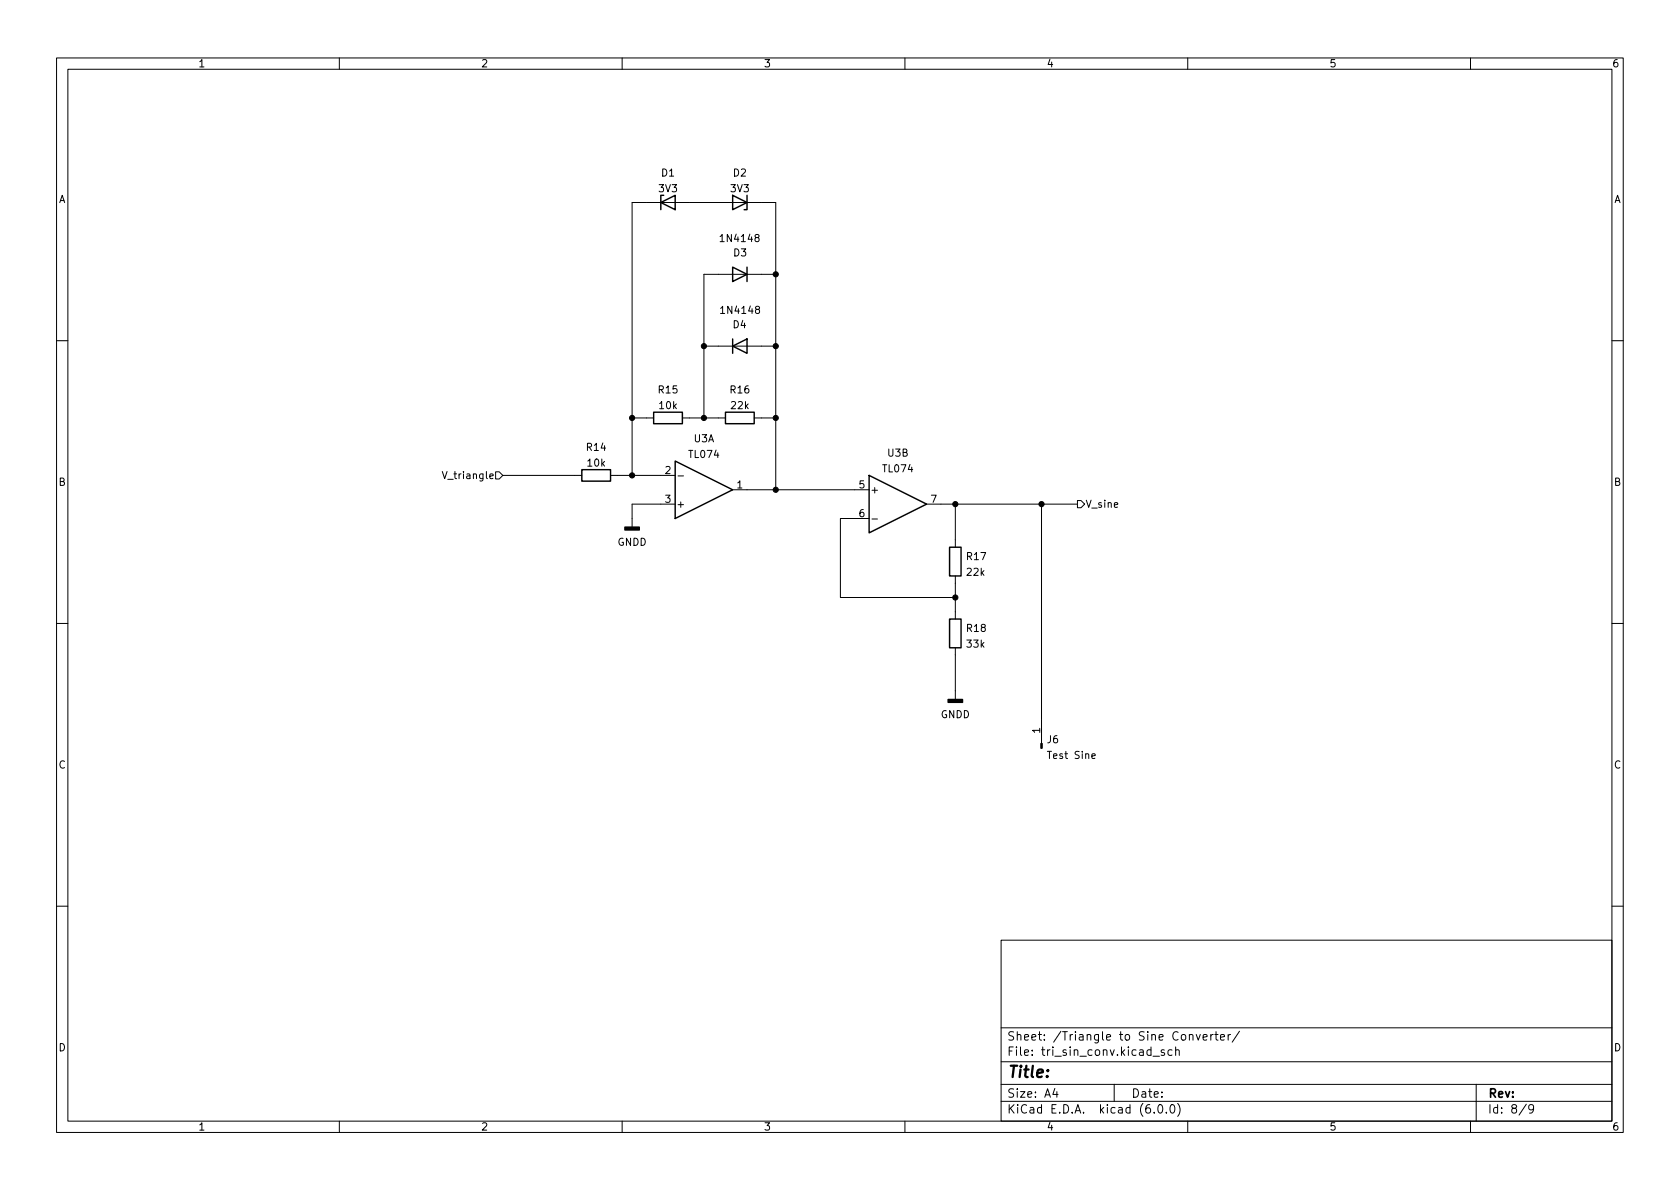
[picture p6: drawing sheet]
<svg xmlns="http://www.w3.org/2000/svg" width="297mm" height="210mm" viewBox="0 0 297 210" stroke-linecap="round" stroke-linejoin="round" font-family="sans-serif">
<g fill="none" stroke="#000" stroke-width=".18">
<path d="M10 10.2h277v190.1h-277zM12 12.2h273v186.1h-273zM60 10.2v2M110 10.2v2M160 10.2v2M210 10.2v2M260 10.2v2M137.2 48.5h-12.7v25.4M10 60.2h2M111.8 73.9h3.8M120.6 73.9h7.7M124.5 61.2h12.7"/>
<path d="M133.3 73.9h3.9M285 60.2h2M78.2 83.4l.4 1.2 .4-1.2M87.6 83.4h.7l.6 .7-.6 .6h-.7zM88.9 84.1h14M107.9 84.1h11.5M111.8 84.1v-48.3h25.4v50.8M119.4 89.1h-7.6v4.1M119.9 84.2h1M129.5 86.6h24.2M153.7 91.7h-5.1v14h20.3M154.2 91.8h.9"/>
<path d="M163.8 89.1h26.7M168.9 89.1v7.7M184.1 89.1v42.4M190.5 88.5h.6l.7 .6-.7 .7h-.6zM10 110.2h2M168.9 101.8v7.7M168.9 114.5v9.2M285 110.2h2M193.1 133.7l.6-.1-.1-.3h-.4l-.1 .2v.6h.5M10 160.2h2M177 166.3h108v32h-108zM285 160.2h2"/>
<path d="M60 198.3v2M110 198.3v2M160 198.3v2M177 194.8h108M177 191.8h108M177 187.8h108M177 181.8h108M186.5 192.5l-.4 1h1M186.9 193v1M197 191.8v3M203.9 186.8h1.1M204.1 196.7v.1"/>
<path d="M204.9 195.4l.2-.1a.81 .81 0 0 1 .6 .7 .81 .81 0 0 1-.3 .8h-.2a.81 .81 0 0 1-.6-.6 .81 .81 0 0 1 .3-.8zM205.9 185.7l-.4-.1-.2 .2 .1 .3 .5 .1v.4h-.6M206.2 196.7v.1M207.1 195.4l.1-.1a.81 .81 0 0 1 .6 .7 .81 .81 0 0 1-.3 .8h-.1a.81 .81 0 0 1-.6-.6 .81 .81 0 0 1 .3-.8zM207.2 185.7l-.4-.1-.3 .3v.4l.1 .3h.6M207.9 185.8l.2-.2 .3 .1 .1 .9M207.9 185.1v1.5M208.2 195.1a1.72 1.72 0 0 1 0 2.3M210 198.3v2M210.3 183.1l.2-.2 .4 .1v.9M211.5 182.9l.4 1 .3-1M212.7 183.4l.7-.1v-.3l-.5-.1-.2 .2 .1 .8h.6"/>
<path d="M214.1 182.9v1M214.5 182.9l-.3 .1-.1 .2M214.8 182.9h.6M215 182.4v1.3l.4 .2M215.8 183.4l.7-.1-.1-.3-.4-.1-.2 .2 .1 .8h.5M217.1 182.9v1M217.6 182.9l-.3 .1-.2 .2M219.1 182.4l-1.2 1.9M260 198.3v2M261 191.8v6.5M269.9 195.3l-1.3 1.9M271.2 196l-.3 .3h-.3l-.3-.3 .1-.6 .5-.1 .2 .2a.99 .99 0 0 1-.4 1.3h-.3"/>
</g>
<g fill="none" stroke="#000" stroke-width=".25">
<path d="M116.8 35.8l2.6-1.3v2.6zM117.3 34.5h-.5v2.6M129.5 34.5l2.6 1.3-2.6 1.3zM132.1 34.5v2.6h-.5M129.5 47.2l2.6 1.3-2.6 1.3zM129.5 59.9v2.6M132.1 47.2v2.6M115.6 72.9h5v2h-5zM128.3 72.9h5v2h-5zM129.5 61.2l2.6-1.3v2.6zM102.9 83.1h5v2h-5zM119.4 81.5l10.1 5.1-10.1 5.1z"/>
<path d="M153.7 84.1l10.1 5-10.1 5.1zM167.9 96.8h2v5h-2zM167.9 109.5h2v5h-2z"/>
</g>
<path d="M110.5 93.2h2.5v.5h-2.5zM167.6 123.7h2.6v.5h-2.6z" fill="#000" stroke="#000" stroke-width=".25"/>
<g fill="#000" stroke="#000" stroke-width=".18">
<path d="M184 131.5h.3v.8h-.3z"/>
<circle cx="137.2" cy="48.5" r=".46"/>
<circle cx="111.8" cy="73.9" r=".46"/>
<circle cx="124.5" cy="61.2" r=".46"/>
<circle cx="124.5" cy="73.9" r=".46"/>
<circle cx="137.2" cy="73.9" r=".46"/>
<circle cx="137.2" cy="61.2" r=".46"/>
<circle cx="111.8" cy="84.1" r=".46"/>
<circle cx="137.2" cy="86.6" r=".46"/>
<circle cx="168.9" cy="89.1" r=".46"/>
<circle cx="184.1" cy="89.1" r=".46"/>
<circle cx="168.9" cy="105.7" r=".46"/>
</g>
<text font-size="2.8" x="178" y="190.6">Title:</text>
<g font-size="2.1">
<text x="178" y="184">Sheet: /Triangle to Sine Converter/</text>
<text x="178" y="186.7">File: tri_sin_conv.kicad_sch</text>
<text x="178" y="196.9">KiCad E.D.A. kicad (6.0.0)</text>
<text x="178" y="194.1">Size: A4</text>
<text x="200" y="194.1">Date:</text>
<text x="263" y="194.1">Rev:</text>
<text x="263" y="196.9">Id: 8/9</text>
</g>
<g font-size="1.8">
<text x="35" y="11.9">1</text>
<text x="85" y="11.9">2</text>
<text x="135" y="11.9">3</text>
<text x="185" y="11.9">4</text>
<text x="235" y="11.9">5</text>
<text x="285" y="11.9">6</text>
<text x="10.3" y="35.9">A</text>
<text x="116.5" y="34">3V3</text>
<text x="117" y="31.2">D1</text>
<text x="129.2" y="34">3V3</text>
<text x="129.7" y="31.2">D2</text>
<text x="285.3" y="35.9">A</text>
<text x="127.7" y="42.8">1N4148</text>
<text x="129.7" y="45.3">D3</text>
<text x="127.8" y="55.5">1N4148</text>
<text x="129.6" y="58">D4</text>
<text x="116.5" y="69.6">R15</text>
<text x="129.2" y="69.6">R16</text>
<text x="116.6" y="72.3">10k</text>
<text x="129.3" y="72.3">22k</text>
<text x="103.8" y="79.7">R14</text>
<text x="103.9" y="82.5">10k</text>
<text x="117.6" y="83.8">2</text>
<text x="121.9" y="81">TL074</text>
<text x="122.7" y="78.2">U3A</text>
<text x="156.2" y="83.5">TL074</text>
<text x="157" y="80.7">U3B</text>
<text x="10.3" y="85.9">B</text>
<text x="79" y="84.7">V_triangle</text>
<text x="117.6" y="88.9">3</text>
<text x="119.5" y="89.8">+</text>
<text x="130.3" y="86.4">1</text>
<text x="151.9" y="86.4">5</text>
<text x="153.8" y="87.2">+</text>
<text x="164.6" y="88.9">7</text>
<text x="191.9" y="89.8">V_sine</text>
<text x="285.3" y="85.9">B</text>
<text x="151.9" y="91.4">6</text>
<text x="109.2" y="96.5">GNDD</text>
<text x="171" y="99">R17</text>
<text x="171" y="101.8">22k</text>
<text x="171" y="111.7">R18</text>
<text x="171" y="114.5">33k</text>
<text x="166.3" y="127">GNDD</text>
<text x="183.9" y="129.6" transform="rotate(-90 183.9 129.6)">1</text>
<text x="185.2" y="131.4">J6</text>
<text x="10.3" y="135.9">C</text>
<text x="185.6" y="134.2">Test Sine</text>
<text x="285.3" y="135.9">C</text>
<text x="10.3" y="185.9">D</text>
<text x="285.3" y="185.9">D</text>
<text x="35" y="199.9">1</text>
<text x="85" y="199.9">2</text>
<text x="135" y="199.9">3</text>
<text x="185" y="199.9">4</text>
<text x="235" y="199.9">5</text>
<text x="285" y="199.9">6</text>
</g>
</svg>
